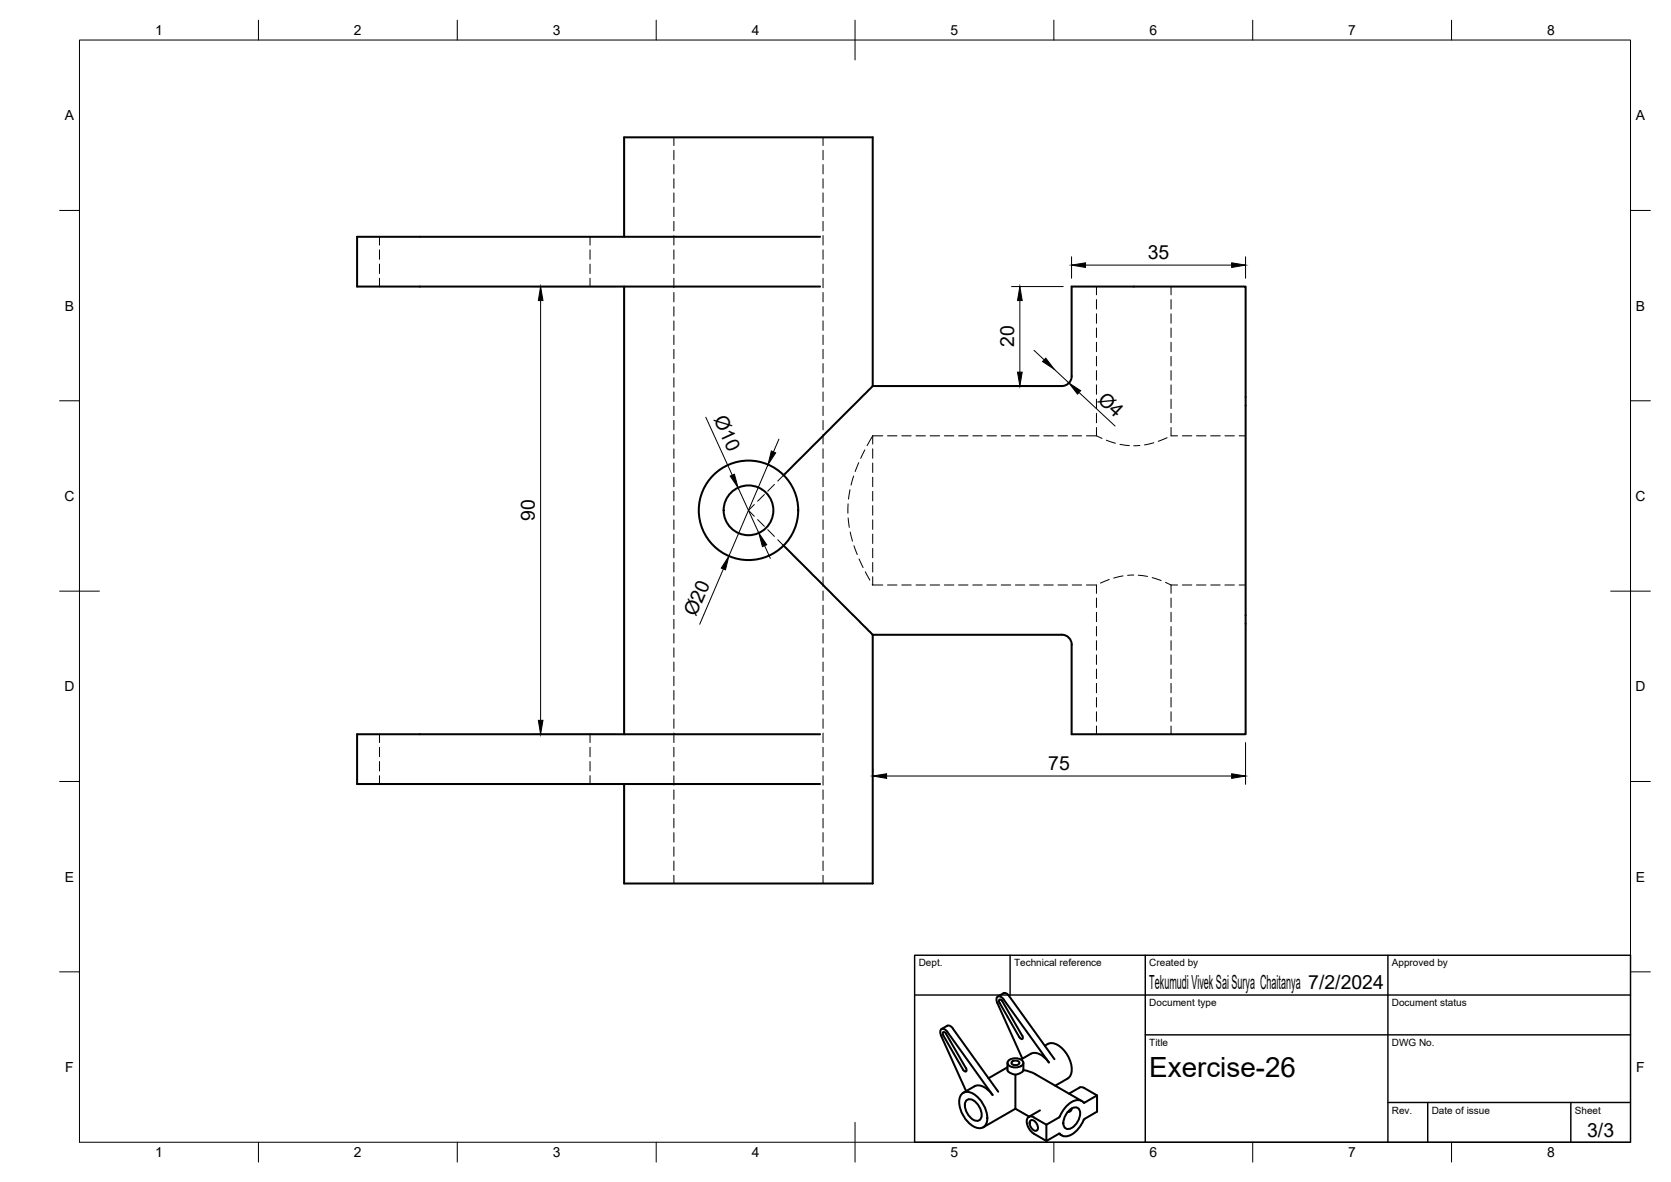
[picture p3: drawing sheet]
<svg xmlns="http://www.w3.org/2000/svg" width="420mm" height="297mm" viewBox="0 0 420 297" stroke-linecap="round" stroke-linejoin="round" font-family="sans-serif">
<!-- layer: Visible -->
<g fill="none" stroke="#000" stroke-width=".51">
<path d="M156.9 59.5v-25h62.5v62.5h47.6a2.51 2.51 0 0 0 2.5-2.5M206.2 59.5h-116.4v12.5h116.4M156.9 72v112.5M219.4 97l-22.4 22.4M269.5 94.5v-22.5h43.7v112.5h-43.7v-22.5a2.47 2.47 0 0 0-2.5-2.5M197 137.1l22.4 22.4M219.4 159.5v62.5h-62.5v-25M219.4 159.5h47.6M206.2 184.5h-116.4v12.5h116.4M237.9 259.8l5 8.7M237.9 259.8l-.5-.4-.3 .2 .1 .6 5 8.7 .5 .4 .3-.2-.1-.7M238.1 257.8l-1.4 .8"/>
<path d="M238.2 257.8a1.19 1.19 0 0 1 1.4 .7M239.6 258.5l11.4 15.8M250.8 252l-.2-.4a.83 .83 0 0 1 .3-1.2 .83 .83 0 0 1 1.1 .4l11.7 16.2M250.8 252l6.3 14.1M252 251.6l5 8.7M252 251.6l-.4-.4-.4 .2 .1 .6 5 8.7 .5 .4 .4-.2-.1-.6M252.3 249.6l-1.4 .8M252.3 249.6a1.19 1.19 0 0 1 1.5 .7l11.3 15.9M241.8 275a2.55 2.55 0 0 1 3.6 .3 7 7 0 0 1 2.6 7.1 2.1 2.1 0 0 1-3.3 .6 7.5 7.5 0 0 1-3.4-6.9zM242.2 274.6l2.8-1.6a3.4 3.4 0 0 1 4 1.5l.6 .7M242.9 276.7a1.8 1.8 0 0 1 2.7 .6l.8 1.1a2.53 2.53 0 0 1-.2 3.1 2.75 2.75 0 0 1-3.1-2 3.2 3.2 0 0 1-.2-2.8zM242.9 274.2l-6.4-14.4a.83 .83 0 0 1 .2-1.2 .83 .83 0 0 1 1.2 .4l11.7 16.2"/>
<path d="M253.3 267.1v2l1.3 .8a2.4 2.4 0 0 0 2.7-1M253.3 268.2l-4.7 2.8M253.5 266.6a2.63 2.63 0 0 1 3.8 .3 1.63 1.63 0 0 1-2 1.4 1.63 1.63 0 0 1-2-1.4zM254.4 266.9l.9-.4a.73 .73 0 0 1 1 .8l-1 .4a.73 .73 0 0 1-.9-.8zM255.3 270.1v8.5M255.3 278.6l-8.1 4.7M255.3 278.6l3.5 2M256.7 266.3l2.5-1.5a3.4 3.4 0 0 1 4 1.5l.5 .7M257.3 267.1v1.8M257.3 268.9l2.6 .8 12.1 7M261.5 279l-2.8 1.7M262.7 262.8a2.85 2.85 0 0 1 3.9 .3 7.1 7.1 0 0 1 2.6 7l-.7 .9"/>
<path d="M268.4 271l-3.1 1.8M268.6 279.3a1.8 1.8 0 0 1 2.7-.6 3.9 3.9 0 0 1-2.9 5 1.8 1.8 0 0 1-.8-2.7zM269.5 278.6l-.3 .6-.7 .2M271.4 273.3l-2.6 1.5M271.4 273.3l.6-.1 .7 .2M272.5 277.1a2.74 2.74 0 0 0-4 .6l-1.3 1.6-.8 1.4-3.3 1.9-3.2-1.8a1.06 1.06 0 0 0-1.2-.1 1.06 1.06 0 0 0-.5 1.1 3.9 3.9 0 0 0 1.7 3.1l3.2 1.8 3.4-1.8M272.6 273.4l3.2 1.9-3.3 1.8M275.8 275.3v4.1l-3.1 1.8a7.9 7.9 0 0 1-4.4 4.3 1.82 1.82 0 0 1-1.8-.6M259.1 281.6a1.29 1.29 0 0 1 1.7 1 .9 .9 0 0 1 .3 1 .9 .9 0 0 1-.8 .6 1.95 1.95 0 0 1-1.2-2.6zM263.1 282.6v4.1M266.2 284.9l.8 .4"/>
<circle cx="188.2" cy="128.2" r="12.5"/>
<circle cx="188.2" cy="128.2" r="6.3"/>
</g>
<!-- layer: Hidden -->
<g fill="none" stroke="#000" stroke-width=".25">
<path d="M169.4 34.5v2.1M169.4 37.8v2.4M206.9 34.5v2.1M206.9 37.8v2.4M95.4 59.5v2.1M148.4 59.5v2.1M169.4 41.3v2.4M169.4 44.9v2.4M169.4 48.5v2.4M169.4 52.1v2.3M169.4 55.6v2.4M169.4 59.2v2.4"/>
<path d="M206.9 41.3v2.4M206.9 44.9v2.4M206.9 48.5v2.4M206.9 52.1v2.3M206.9 55.6v2.4M206.9 59.2v2.4M95.4 62.8v2.4M95.4 66.4v2.3M95.4 69.9v2.1M148.4 62.8v2.4M148.4 66.4v2.3M148.4 69.9v2.1"/>
<path d="M169.4 62.8v2.4M169.4 66.3v2.4M169.4 69.9v2.4M169.4 73.5v2.4M169.4 77.1v2.3M206.9 62.8v2.4M206.9 66.3v2.4M206.9 69.9v2.4M206.9 73.5v2.4M206.9 77.1v2.3M275.7 72v2.1M275.7 75.3v2.4"/>
<path d="M275.7 78.9v2.3M294.4 72v2.1M294.4 75.3v2.4M294.4 78.9v2.3M169.4 80.6v2.4M169.4 84.2v2.4M169.4 87.8v2.4M169.4 91.4v2.3M169.4 94.9v2.4M169.4 98.5v2.4M206.9 80.6v2.4M206.9 84.2v2.4"/>
<path d="M206.9 87.8v2.4M206.9 91.4v2.3M206.9 94.9v2.4M206.9 98.5v2.4M275.7 82.4v2.4M275.7 86v2.4M275.7 89.6v2.4M275.7 93.1v2.4M275.7 96.7v2.4M294.4 82.4v2.4M294.4 86v2.4M294.4 89.6v2.4"/>
<path d="M294.4 93.1v2.4M294.4 96.7v2.4M169.4 102.1v2.3M169.4 105.6v2.4M169.4 109.2v2.4M169.4 112.8v2.4M169.4 116.4v2.3M169.4 119.9v2.4M197 119.4l-1.4 1.5M206.9 102.1v2.3M206.9 105.6v2.4M206.9 109.2v2.4"/>
<path d="M206.9 112.8v2.4M206.9 116.4v2.3M206.9 119.9v2.4M214.7 119.6l-.7 2.3M215.9 116.3l-.9 2.2M217.5 113.1l-1.1 2.1M219.4 109.5l-1.4 2.5M219.4 109.5h2.6M219.4 109.5v2.1M219.4 112.8v2.4M219.4 116.4v2.3M219.4 119.9v2.4"/>
<path d="M223.2 109.5h2.3M226.7 109.5h2.4M230.3 109.5h2.4M233.9 109.5h2.4M237.4 109.5h2.4M241 109.5h2.4M244.6 109.5h2.4M248.2 109.5h2.3M251.7 109.5h2.4M255.3 109.5h2.4M258.9 109.5h2.4M262.4 109.5h2.4"/>
<path d="M266 109.5h2.4M269.6 109.5h2.4M273.2 109.5h2.5M275.7 109.5l1.4 .7M275.7 100.3v2.4M275.7 103.9v2.3M275.7 107.4v2.1M278.2 110.6l2.3 .8M281.6 111.7l2.4 .3M286.6 112h-1.5M290.1 111.3l-2.3 .5M293.5 110l-2.3 .9"/>
<path d="M294.4 100.3v2.4M294.4 103.9v2.3M294.4 107.4v2.1h1.7M297.3 109.5h2.4M300.8 109.5h2.4M304.4 109.5h2.4M308 109.5h2.4M311.6 109.5h1.6M169.4 123.5v2.4M169.4 127.1v2.4M169.4 130.6v2.4M169.4 134.2v2.4"/>
<path d="M169.4 137.8v2.4M189.7 126.8l-1.5 1.5 1.5 1.4M190.5 130.6l1.7 1.7M192.2 124.3l-1.7 1.6M193 133.1l1.7 1.7M194.7 121.7l-1.7 1.7M195.6 135.6l1.4 1.5M206.9 123.5v2.4M206.9 127.1v2.4M206.9 130.6v2.4M206.9 134.2v2.4M206.9 137.8v2.4"/>
<path d="M213.3 126.6l-.1 2.4M213.3 130.2l.3 2.3M213.7 123.1l-.3 2.3M213.8 133.7l.6 2.3M214.7 137.1l.8 2.3M219.4 123.5v2.4M219.4 127.1v2.4M219.4 130.6v2.4M219.4 134.2v2.4M219.4 137.8v2.4M169.4 141.4v2.3M169.4 144.9v2.4"/>
<path d="M169.4 148.5v2.4M169.4 152.1v2.4M169.4 155.6v2.4M169.4 159.2v2.4M206.9 141.4v2.3M206.9 144.9v2.4M206.9 148.5v2.4M206.9 152.1v2.4M206.9 155.6v2.4M206.9 159.2v2.4M216 140.5l1 2.1M217.6 143.7l1.1 2.1"/>
<path d="M219.3 146.8l.1 .2M219.4 147h2.6M219.4 141.4v2.3M219.4 144.9v2.1M223.2 147h2.3M226.7 147h2.4M230.3 147h2.4M233.9 147h2.4M237.4 147h2.4M241 147h2.4M244.6 147h2.4M248.2 147h2.3"/>
<path d="M251.7 147h2.4M255.3 147h2.4M258.9 147h2.4M262.4 147h2.4M266 147h2.4M269.6 147h2.4M273.2 147h2.5v2.1M275.7 150.3v2.4M275.7 153.9v2.3M275.7 157.4v2.4M278.9 145.6l-2.2 .9M282.4 144.7l-2.4 .6"/>
<path d="M285.1 144.5l-1.6 .1M286.2 144.6l2.3 .3M289.7 145.1l2.3 .8M293.1 146.4l1.3 .6M294.4 147v2.1M294.4 150.3v2.4M294.4 153.9v2.3M294.4 157.4v2.4M294.4 147h1.7M297.3 147h2.4M300.8 147h2.4M304.4 147h2.4"/>
<path d="M308 147h2.4M311.6 147h1.6M169.4 162.8v2.4M169.4 166.4v2.3M169.4 169.9v2.4M169.4 173.5v2.4M169.4 177.1v2.4M206.9 162.8v2.4M206.9 166.4v2.3M206.9 169.9v2.4M206.9 173.5v2.4M206.9 177.1v2.4"/>
<path d="M275.7 161v2.4M275.7 164.6v2.4M275.7 168.2v2.3M275.7 171.7v2.4M275.7 175.3v2.4M275.7 178.9v2.4M294.4 161v2.4M294.4 164.6v2.4M294.4 168.2v2.3M294.4 171.7v2.4M294.4 175.3v2.4M294.4 178.9v2.4"/>
<path d="M95.4 184.5v2.1M95.4 187.8v2.4M95.4 191.4v2.3M95.4 194.9v2.1M148.4 184.5v2.1M148.4 187.8v2.4M148.4 191.4v2.3M148.4 194.9v2.1M169.4 180.7v2.3M169.4 184.2v2.4M169.4 187.8v2.4M169.4 191.4v2.3"/>
<path d="M169.4 195v2.3M169.4 198.5v2.4M206.9 180.7v2.3M206.9 184.2v2.4M206.9 187.8v2.4M206.9 191.4v2.3M206.9 195v2.3M206.9 198.5v2.4M275.7 182.4v2.1M294.4 182.4v2.1M169.4 202.1v2.4M169.4 205.7v2.4"/>
<path d="M169.4 209.2v2.4M169.4 212.8v2.4M169.4 216.4v2.4M169.4 219.9v2.1M206.9 202.1v2.4M206.9 205.7v2.4M206.9 209.2v2.4M206.9 212.8v2.4M206.9 216.4v2.4M206.9 219.9v2.1"/>
</g>
<!-- layer: BORDER -->
<g fill="none" stroke="#000" stroke-width=".25">
<path d="M20 10.1h390v276.9h-390zM65 5.1v5M115 5.1v5M165 5.1v5M215 5.1v10M265 5.1v5M315 5.1v5M365 5.1v5M15 52.9h5M410 52.9h5M15 100.7h5M410 100.7h5"/>
<path d="M15 148.6h10M405 148.6h10M15 196.4h5M410 196.4h5M15 244.2h5M410 244.2h5M65 287v5M115 287v5M165 287v5M215 282.1v9.9M265 287v5M315 287v5"/>
<path d="M365 287v5"/>
</g>
<!-- layer: TITLEBLOCK -->
<path d="M230 240.1h180v46.9h-180zM230 250h180M254 240.1v9.9M288 240.1v46.9M349 240.1v46.9M288 260.1h122M349 277.1h61M359 277.1v9.9M395 277.1v9.9" fill="none" stroke="#000" stroke-width=".36"/>
<!-- layer: FD_Dimensions -->
<g fill="none" stroke="#000" stroke-width=".25">
<path d="M133.8 72h21M135.9 75.5v105.5M254.3 72h13M256.4 75.5v18M269.4 64.5v5.4M272.9 66.6h36.8M313.2 64.5v5.4M255 97h3.5M260 88l2.6 2.4M265.1 92.8l3.7 3.4M271.3 98.6l9.1 8.5M177.5 104.8l6.6 14.6"/>
<path d="M193.1 116.8l-9.8 23M195.9 110.3l-1.4 3.3M185.6 122.6l5.2 11.3M192.3 137.1l1.4 3.2M181.9 143l-6 13.9M133.8 184.5h21M219.4 192.9v1.3M222.9 195h86.8M313.2 186.6v10.5"/>
</g>
<g fill="#000" stroke="#000" stroke-width=".25">
<path d="M135.9 72l.6 3.5h-1.1zM256.4 72l.6 3.5h-1.2zM269.4 66.6l3.5-.6v1.2zM309.7 66l3.5 .6-3.5 .6zM255.8 93.5h1.2l-.6 3.5zM263 90l2.1 2.8-3-1.9zM268.8 96.2l2.9 2-.8 .8zM183.6 119.6l1.1-.4 .9 3.4zM194 113.3l1 .5-1.9 3zM190.8 133.9l2 3-1.1 .5zM183.3 139.8l-.9 3.4-1-.4zM135.4 181h1.1l-.6 3.5z"/>
<path d="M219.4 195l3.5-.6v1.2zM309.7 194.4l3.5 .6-3.5 .6z"/>
</g>
<text font-size="7" x="289" y="270.6">Exercise-26</text>
<g font-size="4.9">
<text x="288.6" y="65.2">35</text>
<text x="255" y="87.2" transform="rotate(-90 255 87.2)">20</text>
<text x="275.8" y="100.7" transform="rotate(43 275.8 100.7)">Ø4</text>
<text x="179.4" y="105.3" transform="rotate(65 179.4 105.3)">Ø10</text>
<text x="134.5" y="131" transform="rotate(-90 134.5 131)">90</text>
<text x="175" y="155.2" transform="rotate(-67 175 155.2)">Ø20</text>
<text x="263.6" y="193.6">75</text>
<text x="289" y="248.5">Tekumudi Vivek Sai Surya Chaitanya 7/2/2024</text>
<text x="399.1" y="285.7">3/3</text>
</g>
<g font-size="3.5">
<text x="39" y="8.8">1</text>
<text x="89" y="8.8">2</text>
<text x="139" y="8.8">3</text>
<text x="189" y="8.8">4</text>
<text x="239" y="8.8">5</text>
<text x="289" y="8.8">6</text>
<text x="339" y="8.8">7</text>
<text x="389" y="8.8">8</text>
<text x="16.3" y="30.2">A</text>
<text x="411.3" y="30.2">A</text>
<text x="16.3" y="78">B</text>
<text x="411.3" y="78">B</text>
<text x="16.2" y="125.9">C</text>
<text x="411.2" y="125.9">C</text>
<text x="16.2" y="173.7">D</text>
<text x="411.2" y="173.7">D</text>
<text x="16.3" y="221.6">E</text>
<text x="411.3" y="221.6">E</text>
<text x="16.4" y="269.4">F</text>
<text x="411.4" y="269.4">F</text>
<text x="39" y="290.8">1</text>
<text x="89" y="290.8">2</text>
<text x="139" y="290.8">3</text>
<text x="189" y="290.8">4</text>
<text x="239" y="290.8">5</text>
<text x="289" y="290.8">6</text>
<text x="339" y="290.8">7</text>
<text x="389" y="290.8">8</text>
</g>
<g font-size="2.5">
<text x="231" y="242.9">Dept.</text>
<text x="255" y="242.9">Technical reference</text>
<text x="289" y="242.9">Created by</text>
<text x="350" y="242.9">Approved by</text>
<text x="289" y="252.8">Document type</text>
<text x="350" y="252.8">Document status</text>
<text x="289" y="262.9">Title</text>
<text x="350" y="262.9">DWG No.</text>
<text x="350" y="279.9">Rev.</text>
<text x="360" y="279.9">Date of issue</text>
<text x="396" y="279.9">Sheet</text>
</g>
</svg>
